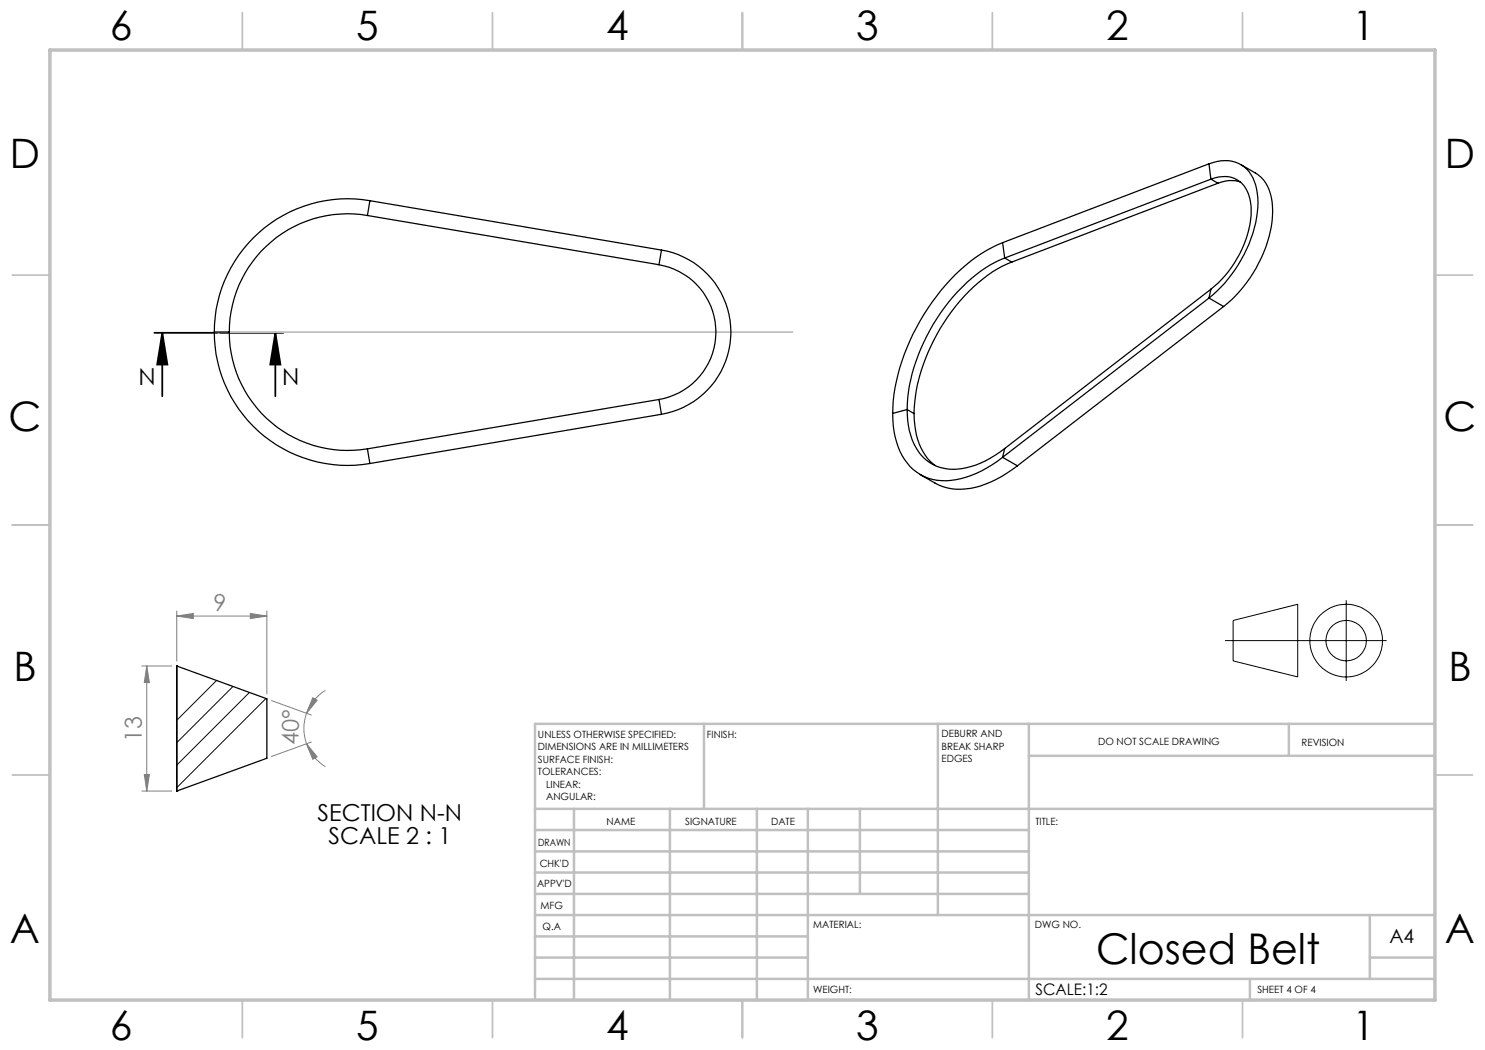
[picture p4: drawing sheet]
<svg xmlns="http://www.w3.org/2000/svg" width="297mm" height="210mm" viewBox="0 0 297 210" stroke-linecap="round" stroke-linejoin="round" font-family="sans-serif">
<g fill="none" stroke="#000" stroke-width=".2">
<path d="M245 128.1h32.3M246.6 124.1l12.9-3.2v14.5l-12.9-3.2zM269.2 120v16.2"/>
<circle cx="269.2" cy="128.1" r="4"/>
<circle cx="269.2" cy="128.1" r="7.3"/>
</g>
<path d="M30.9 66.6h12.7M32.5 66.6l1 6.3h-2.1zM32.5 66.6v12.7M44 66.6h12.7M55.1 66.6l1 6.3h-2.1zM55.1 66.6v12.7" fill="none" stroke="#000" stroke-width=".35"/>
<g fill="none" stroke="#808080" stroke-width=".2">
<path d="M28.4 133.2h6M29.4 133.2l.5 3.3h-1zM29.4 133.2v25M35.3 123.2l3.4-.5v1zM35.3 122.2v10M35.3 123.2h18.1M50.1 122.7l3.3 .5-3.3 .5zM53.4 122.2v16.6M62.5 139.6l.9 .4-2.1 2.7zM65.1 138.1a8.6 8.6 0 0 0-3.8 4.6M28.4 158.2h6M28.9 154.9h1l-.5 3.3z"/>
<path d="M54.3 140.1l8 2.9M61.3 148.8l2.1 2.6-.9 .5zM61.3 142.7a9.1 9.1 0 0 0 0 6.1M61.3 148.8a8.8 8.8 0 0 0 3.8 4.5M62.3 148.4l-8 2.9"/>
</g>
<path d="M42.9 66.4h115.7" fill="none" stroke="#c0c0c0" stroke-width=".2"/>
<g fill="none" stroke="#c0c0c0" stroke-width=".35">
<path d="M48.5 2.5v7.5M98.5 2.5v7.5M148.5 2.5v7.5M198.5 2.5v7.5M248.5 2.5v7.5M2.5 55h7.5M287 55h7.5M2.5 105h7.5M287 105h7.5M2.5 155h7.5M287 155h7.5M48.5 200v7.5"/>
<path d="M98.5 200v7.5M148.5 200v7.5M198.5 200v7.5M248.5 200v7.5"/>
</g>
<g fill="none" stroke="#c0c0c0" stroke-width=".5">
<path d="M140.8 144.8v17M187.6 144.8v38.2M205.8 144.8v55.2M205.8 151.2h81.2M257.8 144.8v6.4M287 144.8h-180v55.2M107 161.8h180M107 178.8h98.8M107 174.5h98.8M107 170.3h98.8M107 166h98.8M114.8 161.8v38.2"/>
<path d="M134 161.8v38.2M151.4 161.8v38.2M161.6 161.8v38.2M172 161.8v17M107 195.8h180M107 191.5h54.6M107 187.3h54.6M107 183h180M250 195.8v4.2M274 191.5h13M274 183v12.8"/>
</g>
<path d="M10 10h277v190h-277z" fill="none" stroke="#c0c0c0" stroke-width=".7"/>
<path d="M55.1 66.6l1 6.3h-2.1zM32.5 66.6l1 6.3h-2.1z" fill="#000"/>
<g fill="#808080">
<path d="M35.3 123.2l3.4-.5v1zM50.1 122.7l3.3 .5-3.3 .5z"/>
<path d="M62.5 139.6l.9 .4-2.1 2.7zM61.3 148.8l2.1 2.6-.9 .5z"/>
<path d="M28.9 154.9h1l-.5 3.3zM29.4 133.2l.5 3.3h-1z"/>
</g>
<g fill="none" stroke="#000" stroke-width=".25">
<path d="M241.8 32.8a6.8 6.8 0 0 1 7.5 1 10.2 10.2 0 0 1 2.2 8.7 27.2 27.2 0 0 1-9.7 17.1M241.8 32.8l.4 3M241.8 32.8l-41.3 15.7M242.2 35.8a5.4 5.4 0 0 1 6.6 1.4 10.4 10.4 0 0 1 1 8.7 22.2 22.2 0 0 1-7.6 11.9M242.2 35.8l1.4 .8M242.2 35.8l-41.3 15.8M243.6 36.6l-41.2 15.8M248.1 36.4l-1-.2a6.7 6.7 0 0 0-3.5 .4M248.1 32.9l3 1.7a7.3 7.3 0 0 1 3.3 5.8 23.4 23.4 0 0 1-4.4 15.2l-2.9 3.6-2.4 2.1M73.5 43.1a23.7 23.7 0 0 0-27.6 23.3M73.5 43.1l58.3 9.8M74 40.1a26.6 26.6 0 0 0-31.1 26.3"/>
<path d="M74 40.1l-.5 3M74 40.1l58.3 9.9M131.8 52.9a13.7 13.7 0 0 1 11.4 13.5 13.7 13.7 0 0 1-11.4 13.5M132.3 50a16.7 16.7 0 0 1 13.9 16.4 16.7 16.7 0 0 1-13.9 16.5M132.3 50l-.5 2.9M200.5 48.5a33.4 33.4 0 0 0-14.9 13.1 39.9 39.9 0 0 0-7.1 21.1M200.5 48.5l.4 3.1M200.9 51.6a30 30 0 0 0-13.5 12.1 35.5 35.5 0 0 0-6 18.2M200.9 51.6l1.5 .8M202.4 52.4a30 30 0 0 0-13.6 12.1 35.7 35.7 0 0 0-6 18.2M241.8 59.6l2.9 1.7M241.8 59.6l-41.3 31.9"/>
<path d="M242.2 57.8l-.4 1.8M242.2 57.8l-41.3 31.9M42.9 66.4a26.6 26.6 0 0 0 31.1 26.3M42.9 66.4h3M45.9 66.4a23.7 23.7 0 0 0 27.6 23.4M131.8 79.9l.5 3M131.8 79.9l-58.3 9.9M244.7 61.3l-41.2 31.9M73.5 89.8l.5 2.9M132.3 82.9l-58.3 9.8M178.5 82.7a14.6 14.6 0 0 0 4.1 11.2 10.5 10.5 0 0 0 10.6 1.6l3.1-1.3 2.1-1.3 2.1-1.4M181.4 81.9a13.7 13.7 0 0 0 3.3 9.6 9.3 9.3 0 0 0 9.5 1.8l2.9-1.1 3.8-2.5"/>
<path d="M181.4 81.9l-2.9 .8M181.4 81.9l1.4 .8M182.8 82.7a13.5 13.5 0 0 0 3.3 9.6l.9 .8M200.5 91.5l3 1.7M200.9 89.7l-.4 1.8M203.5 93.2a19.4 19.4 0 0 1-12.3 4.7 9.9 9.9 0 0 1-4.2-1.3l-3-1.7M35.3 133.2l18.1 6.6v11.9l-18.1 6.5M35.3 133.2h.1M35.3 133.2v25M35.3 158.2h.1"/>
</g>
<path d="M43.3 136.1l-8 8M46.6 137.3l-11.3 11.2M49.9 138.5l-14.6 14.5M53.2 139.7l-17.9 17.8" fill="none" stroke="#000" stroke-width=".2"/>
<text font-size="8.5" x="219.2" y="192.7">Closed Belt</text>
<g font-size="8.1">
<text x="22" y="8">6</text>
<text x="71.2" y="8">5</text>
<text x="121.2" y="8">4</text>
<text x="171.3" y="8">3</text>
<text x="221.3" y="8">2</text>
<text x="270.5" y="8">1</text>
<text x="2" y="33.6">D</text>
<text x="289" y="33.6">D</text>
<text x="1.7" y="86.1">C</text>
<text x="288.7" y="86.1">C</text>
<text x="2.7" y="136.1">B</text>
<text x="289.7" y="136.1">B</text>
<text x="2" y="188.6">A</text>
<text x="289" y="188.6">A</text>
<text x="22" y="208">6</text>
<text x="71.2" y="208">5</text>
<text x="121.2" y="208">4</text>
<text x="171.3" y="208">3</text>
<text x="221.3" y="208">2</text>
<text x="270.5" y="208">1</text>
</g>
<g font-size="4.7">
<text x="27.7" y="77">N</text>
<text x="56.4" y="77">N</text>
<text x="63.5" y="164.2">SECTION N-N</text>
<text x="65.7" y="168.8">SCALE 2 : 1</text>
</g>
<g font-size="4.7" fill="#808080">
<text x="42.7" y="122.2">9</text>
<text x="28.4" y="148.4" transform="rotate(-90 28.4 148.4)">13</text>
<text x="59.7" y="149" transform="rotate(-89 59.7 149)">40°</text>
</g>
<text font-size="3.9" x="277.9" y="188.5">A4</text>
<text font-size="3.2" x="207.1" y="199">SCALE:1:2</text>
<g font-size="2">
<text x="107.6" y="147.6">UNLESS OTHERWISE SPECIFIED:</text>
<text x="141.4" y="147.6">FINISH:</text>
<text x="188.3" y="147.5">DEBURR AND</text>
<text x="188.3" y="150">BREAK SHARP</text>
<text x="219.6" y="149">DO NOT SCALE DRAWING</text>
<text x="260.3" y="149.2">REVISION</text>
<text x="107.6" y="150.1">DIMENSIONS ARE IN MILLIMETERS</text>
<text x="107.6" y="152.6">SURFACE FINISH:</text>
<text x="107.6" y="155.1">TOLERANCES:</text>
<text x="188.3" y="152.5">EDGES</text>
<text x="109.2" y="157.6">LINEAR:</text>
<text x="109.2" y="160.1">ANGULAR:</text>
<text x="121.3" y="165">NAME</text>
<text x="137" y="164.9">SIGNATURE</text>
<text x="154.2" y="164.9">DATE</text>
<text x="207.1" y="164.9">TITLE:</text>
<text x="107.6" y="169.1">DRAWN</text>
<text x="107.9" y="173.3">CHK'D</text>
<text x="107.4" y="177.4">APPV'D</text>
<text x="108.1" y="181.8">MFG</text>
<text x="108.5" y="186">Q.A</text>
<text x="162.6" y="185.5">MATERIAL:</text>
<text x="207" y="185.5">DWG NO.</text>
<text x="162.6" y="198.5">WEIGHT:</text>
<text x="251.5" y="198.6">SHEET 4 OF 4</text>
</g>
</svg>
